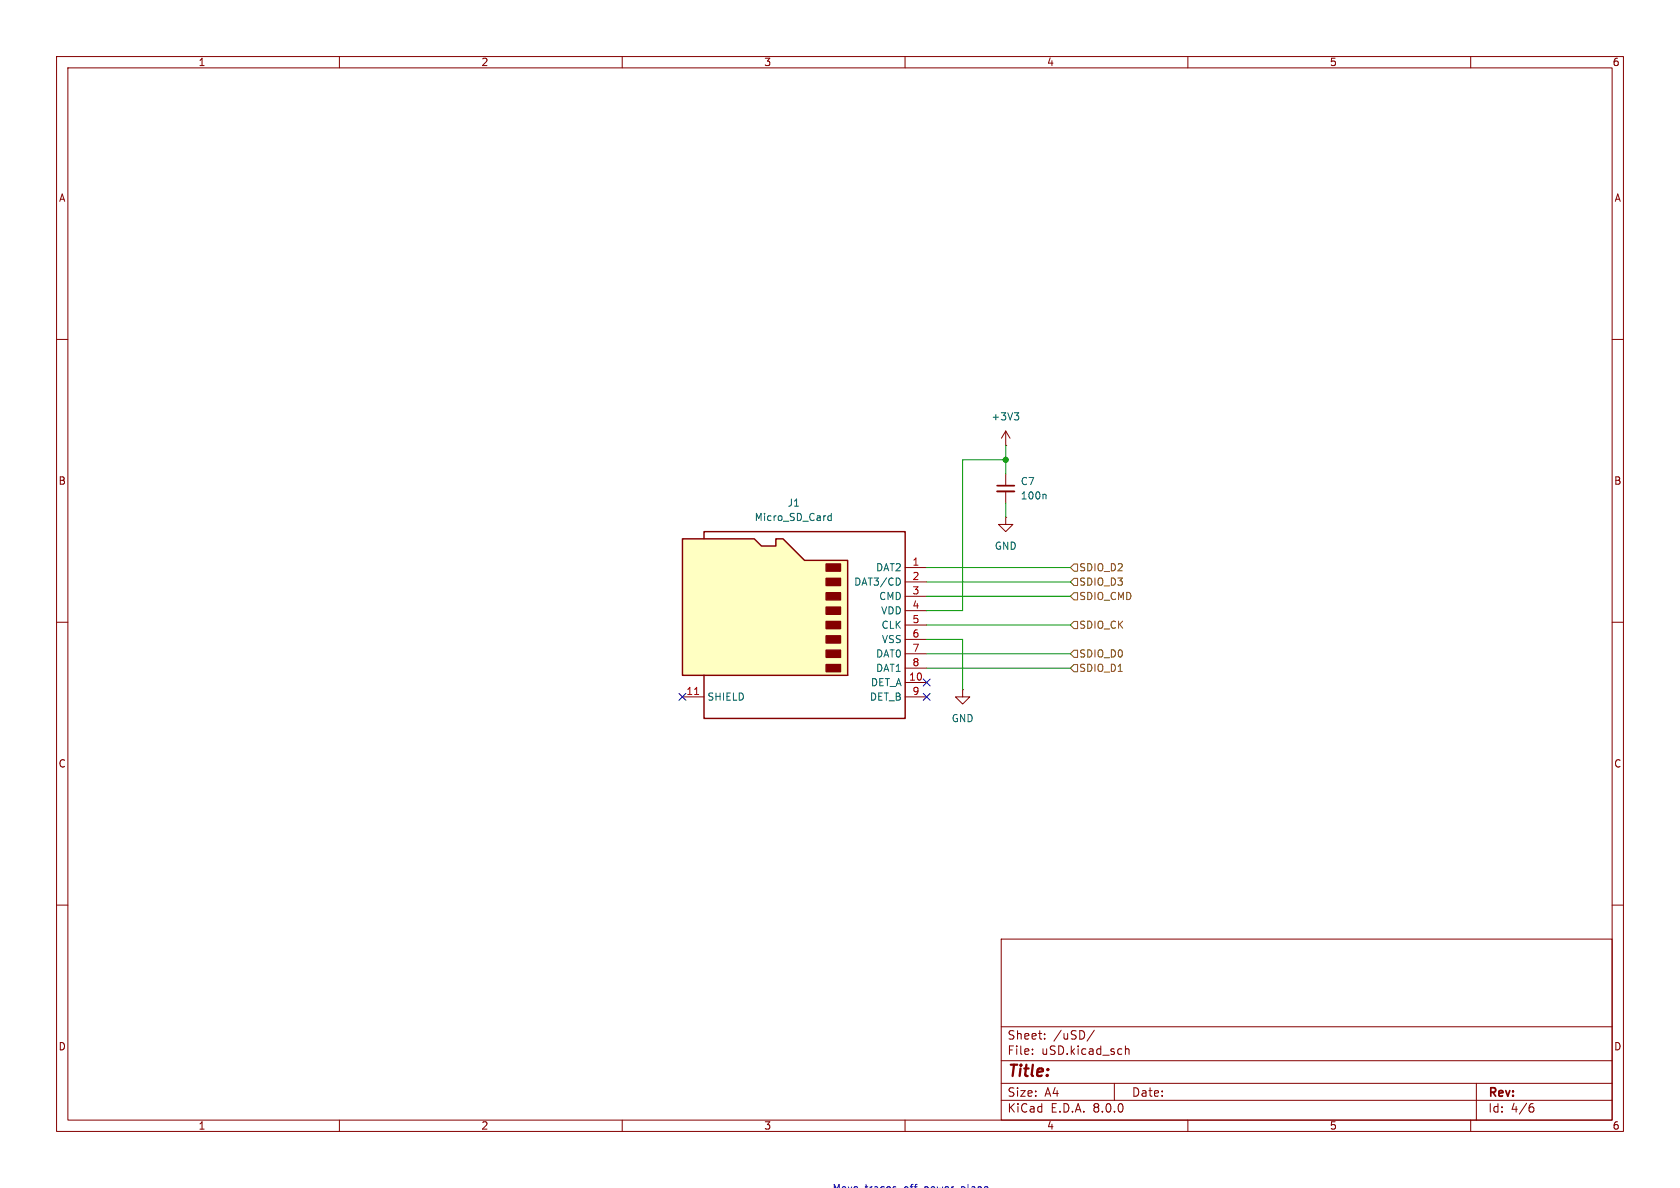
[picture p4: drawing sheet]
<svg xmlns="http://www.w3.org/2000/svg" width="297mm" height="210mm" viewBox="0 0 297 210" stroke-linecap="round" stroke-linejoin="round" font-family="sans-serif">
<g fill="none" stroke="#840000" stroke-width=".18">
<path d="M10 10h277v190h-277zM12 12h273v186h-273zM60 10v2M110 10v2M160 10v2M210 10v2M260 10v2M10 60h2M285 60h2M10 110h2M285 110h2M10 160h2"/>
<path d="M285 160h2M177 166h108v32h-108zM60 198v2M110 198v2M160 198v2M177 194.5h108M177 191.5h108M177 187.5h108M177 181.5h108M182.5 186.3v.1M182.5 185.5v.1M184.7 183.6v.1"/>
<path d="M184.7 182.8v.1M193.5 182.1l-1.3 2M197 191.5v3M199 184.9v1.5M199 185.5l.2-.1 .3 .1 .1 .9M210 198v2M260 198v2M261 191.5v6.5M270.6 195.7h.3l.3 .3-.1 .5-.5 .1M271 195.1l-.4 .1"/>
</g>
<path d="M120.6 95.3h12.7l1.3 1.2h2.6v-1.2h1.2l3.8 3.8h7.7v20.3h-29.3z" fill="#ffffc2"/>
<g fill="#840000" stroke="#840000" stroke-width=".25">
<path d="M146 117.5h2.6v1.2h-2.6z"/>
<path d="M146 114.9h2.6v1.3h-2.6z"/>
<path d="M146 112.4h2.6v1.3h-2.6z"/>
<path d="M146 109.9h2.6v1.2h-2.6z"/>
<path d="M146 107.3h2.6v1.3h-2.6z"/>
<path d="M146 104.8h2.6v1.2h-2.6z"/>
<path d="M146 102.2h2.6v1.3h-2.6z"/>
<path d="M146 99.7h2.6v1.3h-2.6z"/>
</g>
<path d="M120.6 95.3h12.7l1.3 1.2h2.6v-1.2h1.2l3.8 3.8h7.7v20.3h-29.3zM124.5 95.3v-1.3h35.5v33h-35.5v-7.6" fill="none" stroke="#840000" stroke-width=".25"/>
<g fill="none" stroke="#840000" stroke-width=".18">
<path d="M177.8 78.7h.1M177.8 76.2v2.5M177.8 76.2l-.8 1.3M177.8 76.2l.8 1.3M177.8 91.4v1.3h1.3l-1.3 1.3-1.3-1.3h1.3M177.8 91.4h.1M177.8 83.8v2.1M177.8 86.9v2M160 100.3h3.8M160 102.9h3.8M160 105.4h3.8M160 108h3.8"/>
<path d="M160 110.5h3.8M160 113h3.8M160 115.6h3.8M160 118.1h3.8M120.6 123.2h3.9M160 120.7h3.8M160 123.2h3.8M170.2 121.9v1.3h-1.3l1.3 1.3 1.2-1.3h-1.2M170.2 121.9h.1"/>
</g>
<path d="M122.8 122.8h.7" fill="none" stroke="#a90000" stroke-width=".18"/>
<path d="M179.3 73h.8l-.4 .5M179.9 73.5l.2 .2v.3l-.2 .2M146.4 91.8l.2 .2h.4M147 90.7v1.3M147 91.2h-.4l-.2 .2M184.7 87.4l.2 .2v.6M158.9 102.2l.3 .5-.3 .7" fill="none" stroke="#006464" stroke-width=".18"/>
<path d="M176.3 86.9h3" fill="none" stroke="#840000" stroke-width=".33"/>
<path d="M176.3 85.9h3" fill="none" stroke="#840000" stroke-width=".3"/>
<path d="M189.9 99.7h.6v1.3h-.6l-.7-.7zM189.2 110.5l.7-.6h.6v1.2h-.6zM189.2 102.9l.7-.7h.6v1.3h-.6zM189.2 115.6l.7-.7h.6v1.3h-.6zM189.9 104.8h.6v1.2h-.6l-.7-.6zM189.9 117.5h.6v1.2h-.6l-.7-.6z" fill="none" stroke="#725600" stroke-width=".18"/>
<path d="M158.3 209.8l.1 .1" fill="none" stroke="#0000c2" stroke-width=".18"/>
<path d="M177.8 78.7v5.1M177.8 81.3h-7.6v26.7h-6.4M177.8 88.9v2.5M163.8 113h6.4v8.9M163.8 118.1h25.4M163.8 115.6h25.4M163.8 105.4h25.4M163.8 110.5h25.4M163.8 100.3h25.4M163.8 102.9h25.4" fill="none" stroke="#009600" stroke-width=".18"/>
<path d="M120 122.6l1.3 1.2M121.3 122.6l-1.3 1.2M163.2 122.6l1.2 1.2M163.2 120l1.2 1.3M164.4 122.6l-1.2 1.2M164.4 120l-1.2 1.3" fill="none" stroke="#000084" stroke-width=".18"/>
<circle cx="177.8" cy="81.3" r=".46" fill="#009600" stroke="#009600" stroke-width=".18"/>
<text font-size="2.8" fill="#840000" x="178" y="190.9">Title:</text>
<g font-size="2.1" fill="#840000">
<text x="178" y="184">Sheet:</text>
<text x="186.2" y="184">/uSD/</text>
<text x="178" y="186.7">File:</text>
<text x="184.1" y="186.7">uSD.kicad_sch</text>
<text x="178" y="196.9">KiCad</text>
<text x="178" y="194.1">Size:</text>
<text x="184.7" y="194.1">A4</text>
<text x="185.7" y="196.9">E.D.A.</text>
<text x="193.3" y="196.9">8.0.0</text>
<text x="200" y="194.1">Date:</text>
<text x="263" y="194.3">Rev:</text>
<text x="263" y="196.9">Id:</text>
<text x="267.1" y="196.9">4/6</text>
</g>
<g font-size="1.8" fill="#840000">
<text x="35" y="11.9">1</text>
<text x="85" y="11.9">2</text>
<text x="135" y="11.9">3</text>
<text x="185" y="11.9">4</text>
<text x="235" y="11.9">5</text>
<text x="285" y="11.9">6</text>
<text x="10.3" y="35.9">A</text>
<text x="285.3" y="35.9">A</text>
<text x="10.3" y="85.9">B</text>
<text x="285.3" y="85.9">B</text>
<text x="10.3" y="135.9">C</text>
<text x="285.3" y="135.9">C</text>
<text x="10.3" y="185.9">D</text>
<text x="285.3" y="185.9">D</text>
<text x="35" y="199.9">1</text>
<text x="85" y="199.9">2</text>
<text x="135" y="199.9">3</text>
<text x="185" y="199.9">4</text>
<text x="235" y="199.9">5</text>
<text x="285" y="199.9">6</text>
</g>
<g font-size="1.8" fill="#006464">
<text x="175.2" y="74.5">+3V3</text>
<text x="139.1" y="89.8">J1</text>
<text x="180.3" y="86">C7</text>
<text x="180.3" y="88.5">100n</text>
<text x="133.3" y="92.3">Micro_SD_Card</text>
<text x="154.8" y="101.2">DAT2</text>
<text x="175.8" y="97.4">GND</text>
<text x="150.9" y="103.7">DAT3/CD</text>
<text x="155.3" y="106.3">CMD</text>
<text x="155.7" y="108.8">VDD</text>
<text x="155.7" y="111.4">CLK</text>
<text x="155.8" y="113.9">VSS</text>
<text x="154.8" y="116.4">DAT0</text>
<text x="154.8" y="119">DAT1</text>
<text x="125" y="124.1">SHIELD</text>
<text x="153.7" y="124.1">DET_B</text>
<text x="153.9" y="121.5">DET_A</text>
<text x="168.1" y="127.9">GND</text>
</g>
<g font-size="1.8" fill="#a90000">
<text x="161.2" y="100.1">1</text>
<text x="161.2" y="102.6">2</text>
<text x="161.2" y="105.2">3</text>
<text x="161.2" y="107.7">4</text>
<text x="161.2" y="110.2">5</text>
<text x="161.2" y="112.8">6</text>
<text x="161.2" y="115.3">7</text>
<text x="161.2" y="117.9">8</text>
<text x="121.2" y="122.9">11</text>
<text x="160.6" y="120.4">10</text>
<text x="161.2" y="122.9">9</text>
</g>
<g font-size="1.8" fill="#725600">
<text x="190.7" y="101.2">SDIO_D2</text>
<text x="190.7" y="106.3">SDIO_CMD</text>
<text x="190.7" y="103.7">SDIO_D3</text>
<text x="190.7" y="111.4">SDIO_CK</text>
<text x="190.7" y="119">SDIO_D1</text>
<text x="190.7" y="116.4">SDIO_D0</text>
</g>
<g font-size="1.8" fill="#0000c2">
<text x="147.1" y="210.9">Move</text>
<text x="152.9" y="210.9">traces</text>
<text x="159.9" y="210.9">off</text>
<text x="163.7" y="210.9">power</text>
<text x="170.4" y="210.9">plane</text>
</g>
</svg>
